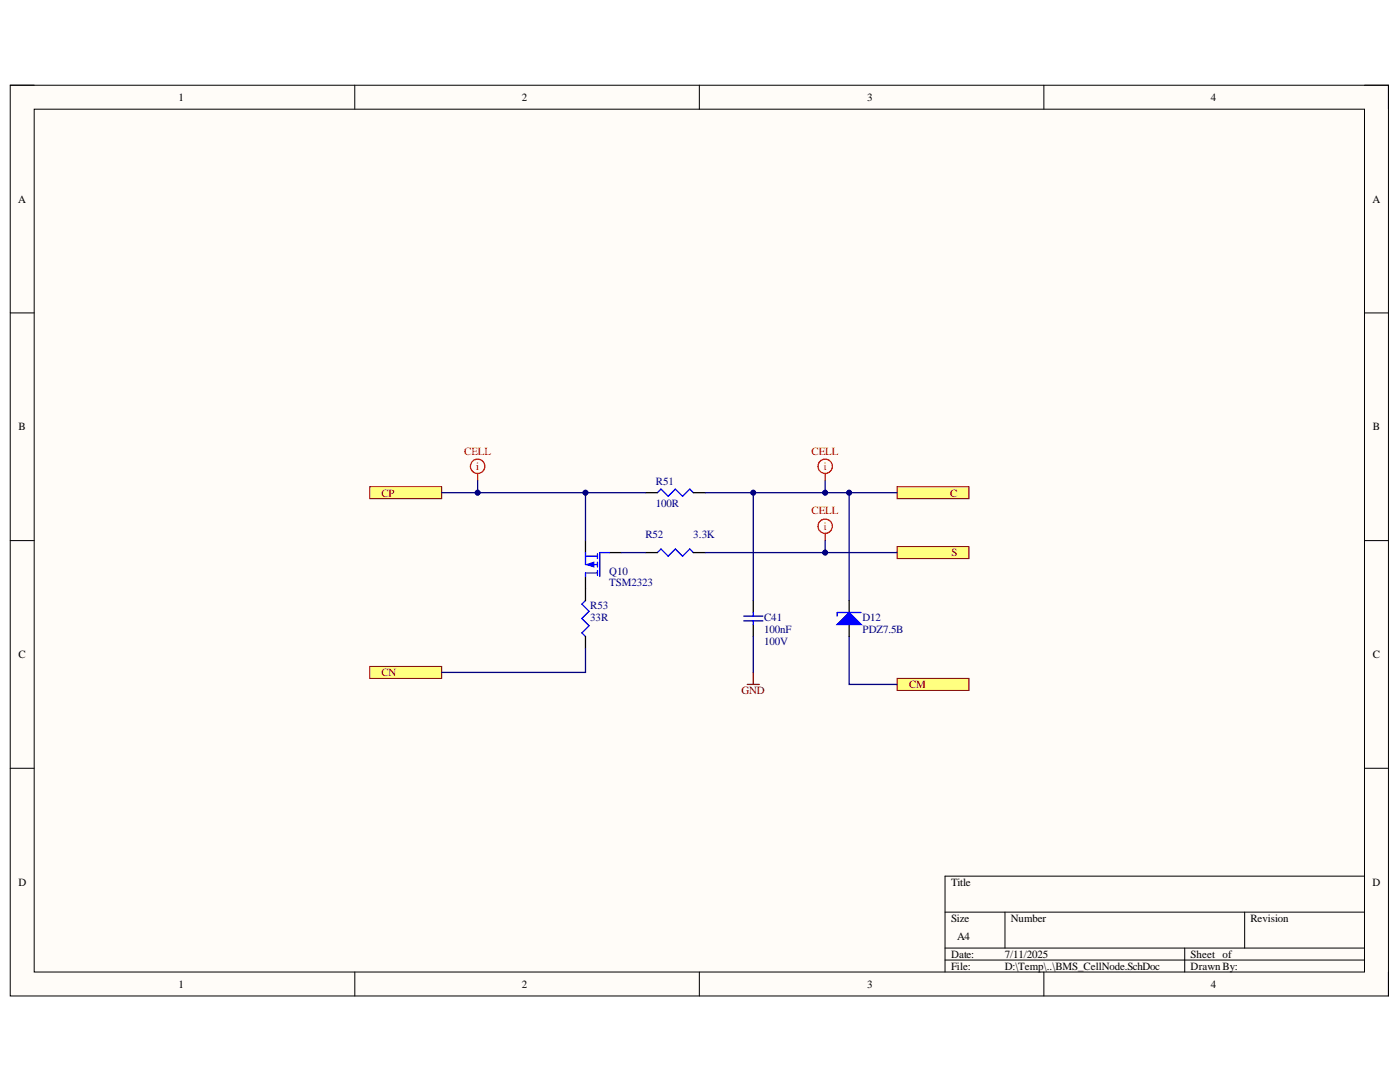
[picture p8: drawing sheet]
<svg xmlns="http://www.w3.org/2000/svg" width="279mm" height="216mm" viewBox="0 0 279 216" stroke-linecap="round" stroke-linejoin="round" font-family="sans-serif">
<path d="M2 17h275.1v181.7h-275.1z" fill-rule="evenodd" fill="#fffcf8"/>
<path d="M2 17h275.1v181.7h-275.1z" fill="none" stroke="#000" stroke-width=".2"/>
<path d="M6.8 21.8h265.5v172.2h-265.5z" fill-rule="evenodd" fill="#fffcf8"/>
<g fill="none" stroke="#000" stroke-width=".2">
<path d="M2 17h4.8M70.8 17v4.8M139.6 17v4.8M208.3 17v4.8M272.3 17h4.8v4.8M6.8 21.8h265.5v172.2h-265.5zM2 62.4h4.8M272.3 62.4h4.8M2 107.9h4.8M272.3 107.9h4.8M2 153.3h4.8M272.3 153.3h4.8"/>
<path d="M272.3 174.8h-83.7v19.2M70.8 194v4.7M139.6 194v4.7M188.6 182h83.7M188.6 189.2h83.7M188.6 191.6h83.7M200.6 182v7.2M208.3 194v4.7M236.4 189.2v4.8M248.4 182v7.2M277.1 194v4.7"/>
</g>
<path d="M73.8 133h14.3v2.4h-14.3z" fill-rule="evenodd" fill="#ffff80"/>
<path d="M73.8 133h14.3v2.4h-14.3z" fill="none" stroke="#800000" stroke-width=".2"/>
<path d="M73.8 97.1h14.3v2.4h-14.3z" fill-rule="evenodd" fill="#ffff80"/>
<path d="M73.8 97.1h14.3v2.4h-14.3z" fill="none" stroke="#800000" stroke-width=".2"/>
<path d="M179 109.1h14.4v2.4h-14.4z" fill-rule="evenodd" fill="#ffff80"/>
<path d="M179 109.1h14.4v2.4h-14.4z" fill="none" stroke="#800000" stroke-width=".2"/>
<path d="M179 97.1h14.4v2.4h-14.4z" fill-rule="evenodd" fill="#ffff80"/>
<path d="M179 97.1h14.4v2.4h-14.4z" fill="none" stroke="#800000" stroke-width=".2"/>
<path d="M128.8 98.3h2.4M138.4 98.3h2.4M116.8 107.9v2.4M116.8 115v4.8M121.6 110.3h2.4M128.8 110.3h2.4M138.4 110.3h2.4M150.3 119.8v2.4M116.8 127v2.4M150.3 124.6v2.4" fill="none" stroke="#000" stroke-width=".25"/>
<g fill="none" stroke="#00f" stroke-width=".25">
<path d="M131.2 98.3l.7-.7 1.4 1.4 1.5-1.4 1.4 1.4 1.5-1.4 .7 .7M116.8 119.8l-.7 .7 1.5 1.5-1.5 1.4 1.5 1.5-1.5 1.4 .7 .7M116.8 114.3h2.4M116.8 110.3v2.4h2.4M116.8 111h2.4M119.2 110.5v1M119.2 112.2v.9M119.2 113.8v1M121.6 110.3h-1.9v4.7M131.2 110.3l.7-.8 1.4 1.5 1.5-1.5 1.4 1.5 1.5-1.5 .7 .8M148.4 122.9h3.8M148.4 123.9h3.8"/>
<path d="M150.3 122.2v.7M150.3 123.9v.7"/>
</g>
<path d="M117.1 112.7l1.4-.5v.9z" fill="#00f"/>
<path d="M117.1 112.7l1.4-.5v.9z" fill="none" stroke="#00f" stroke-width=".2"/>
<path d="M116.8 114.3v.7" fill="none" stroke="#00f" stroke-width=".25"/>
<path d="M149.1 136.6h2.4M150.3 134.2v2.4" fill="none" stroke="#800000" stroke-width=".25"/>
<path d="M179 135.4h14.4v2.4h-14.4z" fill-rule="evenodd" fill="#ffff80"/>
<path d="M179 135.4h14.4v2.4h-14.4z" fill="none" stroke="#800000" stroke-width=".2"/>
<path d="M88.1 98.3h28.7v9.6M124 110.3h4.8" fill="none" stroke="#000080" stroke-width=".25"/>
<circle cx="95.3" cy="98.3" r=".48" fill="#000080"/>
<circle cx="95.3" cy="98.3" r=".48" fill="none" stroke="#000080" stroke-width=".2"/>
<circle cx="116.8" cy="98.3" r=".48" fill="#000080"/>
<circle cx="116.8" cy="98.3" r=".48" fill="none" stroke="#000080" stroke-width=".2"/>
<path d="M116.8 98.3h12M116.8 129.4v4.8h-28.7" fill="none" stroke="#000080" stroke-width=".25"/>
<circle cx="116.8" cy="98.3" r=".48" fill="#000080"/>
<circle cx="116.8" cy="98.3" r=".48" fill="none" stroke="#000080" stroke-width=".2"/>
<path d="M140.8 98.3h38.2" fill="none" stroke="#000080" stroke-width=".25"/>
<circle cx="150.3" cy="98.3" r=".48" fill="#000080"/>
<circle cx="150.3" cy="98.3" r=".48" fill="none" stroke="#000080" stroke-width=".2"/>
<circle cx="164.7" cy="98.3" r=".48" fill="#000080"/>
<circle cx="164.7" cy="98.3" r=".48" fill="none" stroke="#000080" stroke-width=".2"/>
<circle cx="169.5" cy="98.3" r=".48" fill="#000080"/>
<circle cx="169.5" cy="98.3" r=".48" fill="none" stroke="#000080" stroke-width=".2"/>
<path d="M150.3 98.3v21.5" fill="none" stroke="#000080" stroke-width=".25"/>
<circle cx="150.3" cy="98.3" r=".48" fill="#000080"/>
<circle cx="150.3" cy="98.3" r=".48" fill="none" stroke="#000080" stroke-width=".2"/>
<path d="M140.8 110.3h38.2" fill="none" stroke="#000080" stroke-width=".25"/>
<circle cx="164.7" cy="110.3" r=".48" fill="#000080"/>
<circle cx="164.7" cy="110.3" r=".48" fill="none" stroke="#000080" stroke-width=".2"/>
<path d="M169.5 98.3v21.5M150.3 127v7.2" fill="none" stroke="#000080" stroke-width=".25"/>
<circle cx="169.5" cy="98.3" r=".48" fill="#000080"/>
<circle cx="169.5" cy="98.3" r=".48" fill="none" stroke="#000080" stroke-width=".2"/>
<path d="M169.5 127v9.6h9.5" fill="none" stroke="#000080" stroke-width=".25"/>
<path d="M169.5 119.8v2.4M169.5 124.6v2.4" fill="none" stroke="#000" stroke-width=".25"/>
<path d="M167.1 124.6l2.4-2.4 2.4 2.4z" fill="#00f"/>
<path d="M167.1 124.6l2.4-2.4 2.4 2.4zM171.9 122.2h-4.8v.7" fill="none" stroke="#00f" stroke-width=".25"/>
<g fill="none" stroke="#f00" stroke-width=".25">
<path d="M95.3 94.5v1.4"/>
<circle cx="95.3" cy="93" r="1.43"/>
</g>
<path d="M95.3 95.9v2.4" fill="none" stroke="#000080" stroke-width=".25"/>
<circle cx="95.3" cy="98.3" r=".48" fill="#000080"/>
<circle cx="95.3" cy="98.3" r=".48" fill="none" stroke="#000080" stroke-width=".2"/>
<g fill="none" stroke="#f00" stroke-width=".25">
<path d="M164.7 94.5v1.4M164.7 106.4v1.5"/>
<circle cx="164.7" cy="93" r="1.43"/>
<circle cx="164.7" cy="105" r="1.43"/>
</g>
<path d="M164.7 107.9v2.4" fill="none" stroke="#000080" stroke-width=".25"/>
<circle cx="164.7" cy="110.3" r=".48" fill="#000080"/>
<circle cx="164.7" cy="110.3" r=".48" fill="none" stroke="#000080" stroke-width=".2"/>
<path d="M164.7 95.9v2.4" fill="none" stroke="#000080" stroke-width=".25"/>
<circle cx="164.7" cy="98.3" r=".48" fill="#000080"/>
<circle cx="164.7" cy="98.3" r=".48" fill="none" stroke="#000080" stroke-width=".2"/>
<g font-size="2.2">
<text x="35.6" y="20.1">1</text>
<text x="104.2" y="20.1">2</text>
<text x="173.1" y="20.1">3</text>
<text x="241.7" y="20.1">4</text>
<text x="3.6" y="40.4">A</text>
<text x="273.9" y="40.4">A</text>
<text x="3.7" y="85.9">B</text>
<text x="274" y="85.9">B</text>
<text x="3.7" y="131.4">C</text>
<text x="274" y="131.4">C</text>
<text x="3.7" y="176.8">D</text>
<text x="189.8" y="176.8">Title</text>
<text x="273.9" y="176.8">D</text>
<text x="189.8" y="183.9">Size</text>
<text x="201.7" y="183.9">Number</text>
<text x="249.6" y="183.9">Revision</text>
<text x="189.8" y="191.1">Date:</text>
<text x="191" y="187.6">A4</text>
<text x="200.6" y="191.1">7/11/2025</text>
<text x="237.6" y="191.1">Sheet of</text>
<text x="35.6" y="197.1">1</text>
<text x="104.2" y="197.1">2</text>
<text x="173.1" y="197.1">3</text>
<text x="189.8" y="193.5">File:</text>
<text x="200.6" y="193.5">D:\Temp\..\BMS_CellNode.SchDoc</text>
<text x="237.6" y="193.5">Drawn By:</text>
<text x="241.7" y="197.1">4</text>
</g>
<g font-size="2.2" fill="#f00">
<text x="92.7" y="90.7">CELL</text>
<text x="95" y="93.8">i</text>
<text x="162" y="90.7">CELL</text>
<text x="164.4" y="93.8">i</text>
<text x="162" y="102.6">CELL</text>
<text x="164.4" y="105.8">i</text>
</g>
<g font-size="2.2" fill="#800000">
<text x="76.2" y="99.1">CP</text>
<text x="189.6" y="99.1">C</text>
<text x="189.9" y="111">S</text>
<text x="76.2" y="134.9">CN</text>
<text x="181.4" y="137.3">CM</text>
<text x="148" y="138.5">GND</text>
</g>
<g font-size="2.2" fill="#000080">
<text x="130.9" y="96.9">R51</text>
<text x="130.9" y="101.2">100R</text>
<text x="128.8" y="107.4">R52</text>
<text x="138.4" y="107.4">3.3K</text>
<text x="121.6" y="114.6">Q10</text>
<text x="121.6" y="117">TSM2323</text>
<text x="117.8" y="121.6">R53</text>
<text x="117.8" y="123.9">33R</text>
<text x="152.5" y="123.9">C41</text>
<text x="172.1" y="123.9">D12</text>
<text x="152.5" y="128.7">100V</text>
<text x="152.5" y="126.3">100nF</text>
<text x="172.1" y="126.3">PDZ7.5B</text>
</g>
</svg>
